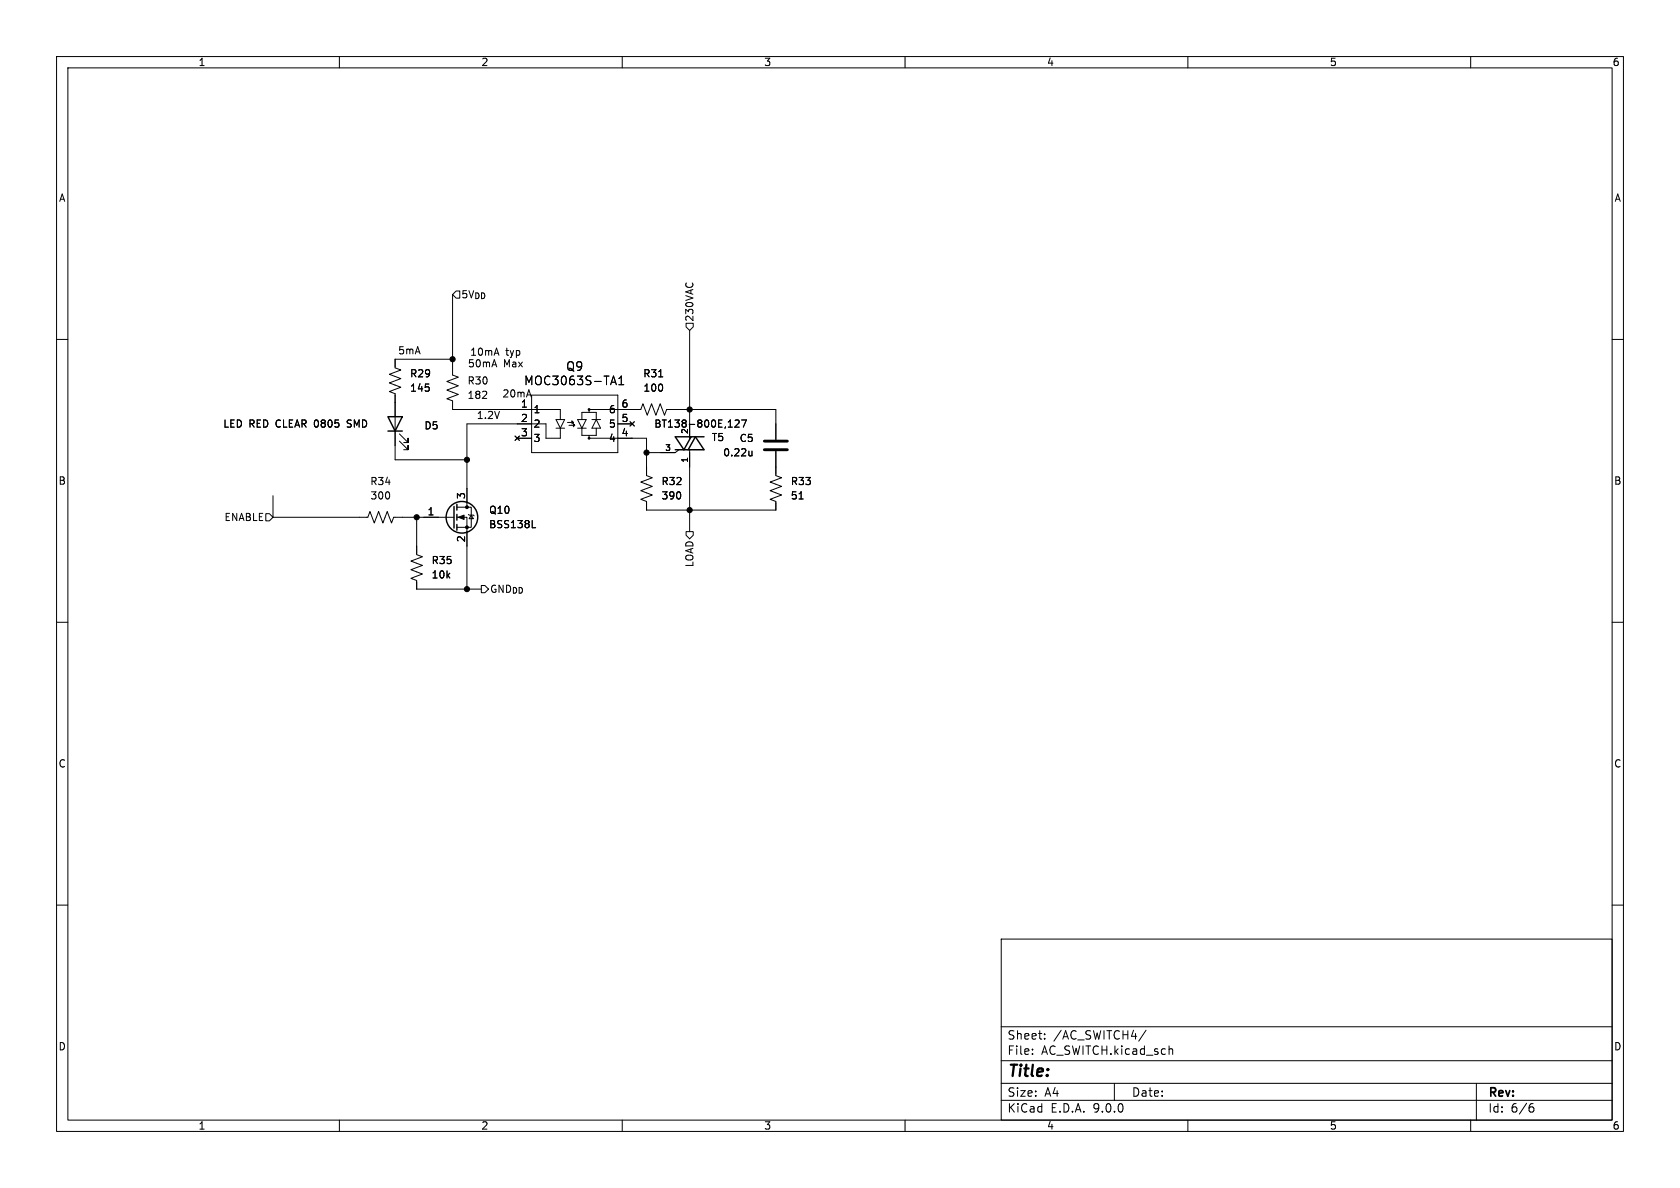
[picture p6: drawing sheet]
<svg xmlns="http://www.w3.org/2000/svg" width="297mm" height="210mm" viewBox="0 0 297 210" stroke-linecap="round" stroke-linejoin="round" font-family="sans-serif">
<g fill="none" stroke="#000" stroke-width=".18">
<path d="M10 10h277v190h-277zM12 12h273v186h-273zM60 10v2M110 10v2M160 10v2M210 10v2M260 10v2M80 52.1v14.2l1 .4-2 .7 2 .8-2 .8 2 .7-2 .8 1 .4v1.5h19.1v1.8M80.6 51.4h.7v1.3h-.7l-.6-.6zM121.3 57.2h1.3v.6l-.7 .6-.6-.6zM121.9 58.4v19.1M10 60h2"/>
<path d="M70.6 78l1.5 1.5v-.8v.8h-.7M70.6 76.7l1.5 1.5v-.7v.7h-.7M80 63.5h-10.2v1.5l1.1 .4-2.1 .8 2.1 .7-2.1 .8 2.1 .8-2.1 .7 1 .4v11.7h12.7M85.3 70.4h.7M86 69.3v.4M91.1 77.1l.7 .8M91.4 77.5h2.6M91.8 77.1l-.7 .8M94 69.9h15.2v10.1h-15.2zM98.3 74.2h1.5l-.7 1.5zM98.3 75.7h1.5M99.1 75.7v1.8h-2.6v-2.6h-14v14.8"/>
<path d="M100.3 74.7h1l-.2-.3 .2 .3-.2 .2M100.6 75.2h1l-.3-.3 .3 .3-.3 .2M102.1 74.2h1.5l-.7 1.5zM102.1 75.7h1.5M102.9 74.2v-1.3h2.5v1.3M102.9 75.7v1.3h2.5v-1.3M104.1 77v.5h10.2v6.6l1 .4-2 .7 2 .8-2 .7 2 .8-2 .8 1 .3v1.6h22.9v-1.6l-1.1-.3 2.1-.8-2.1-.8 2.1-.7-2.1-.8 2.1-.7-1-.4v-4.3M104.1 72.9v-.5h9.2l.4-1 .7 2 .8-2 .8 2 .7-2 .8 2 .4-1h19.3v5.3M104.6 74.2h1.6M105.4 74.2l.8 1.5h-1.6zM108.1 67.6h.7M108.5 66.5l.5 1.5"/>
<path d="M109.2 74.9h2.6M109.4 68h.9M109.4 66.9l.4-.4v1.5M111.4 74.5l.7 .8M112.1 74.5l-.7 .8M116.4 66.6h.8M120 79.5l-.6 .5h-5.1M121.9 79.5v14.5M130 74.4l.4-.2 .3 .4-.8 .9h.8M131.1 74.2h.8l-.5 1.3M132.9 79.7v.9M285 60h2"/>
<path d="M47 90.8h.6l.7 .6-.7 .7h-.6zM48.3 91.4h16.7l.4-1 .8 2.1 .7-2.1 .8 2.1 .8-2.1 .7 2.1 .4-1.1h10.7M48.3 87.6v3.8M73.7 91.4v6.6l1 .4-2.1 .8 2.1 .7-2.1 .8 2.1 .8-2.1 .7 1.1 .4v1.5h11.4M80.8 89.7h2.5v3.5h-2.5M80.8 91.4h1.7v12.7M82.8 90.9l.1 .2h.8l.1 .1M83.3 91.1l.4 .6h-.8zM94.1 93.3h.6M121.3 94h1.3v.6l-.7 .7-.6-.7zM132.9 80.5l-.3 .1M141.3 88.2h.7"/>
<path d="M10 110h2M85.1 103.5h.6l.7 .6-.7 .7h-.6zM285 110h2M10 160h2M177 166h108v32h-108zM285 160h2M60 198v2M110 198v2M160 198v2M177 194.5h108M177 191.5h108M177 187.5h108"/>
<path d="M177 181.5h108M182.5 186.3v.1M182.5 185.5v.1M184.7 183.6v.1M184.7 182.8v.1M197 191.5v3M202.6 182.1l-1.3 2M206.7 185.5h.5l.1 .9M210 198v2M260 198v2M261 191.5v6.5M270.6 195.7h.4l.2 .3-.1 .5-.5 .1"/>
<path d="M271 195.1l-.4 .1"/>
</g>
<g fill="none" stroke="#000" stroke-width=".25">
<path d="M68.6 73.7h2.5l-1.3 2.5zM68.6 76.2h2.5M119.4 79.5h5.1l-1.6-2.3-1.2 2.3M122.2 77.2l-1.3 2.3-1.5-2.3h5.1M80.3 89.5v3.8M80.8 89.2v1M80.8 90.9v1M80.8 92.7v1"/>
<circle cx="104.1" cy="77.5" r=".13"/>
<circle cx="104.1" cy="72.4" r=".13"/>
<circle cx="81.7" cy="91.4" r="2.79"/>
</g>
<g fill="#000" stroke="#000" stroke-width=".18">
<path d="M81 91.4l1-.3v.7z"/>
<circle cx="80" cy="63.5" r=".46"/>
<circle cx="121.9" cy="72.4" r=".46"/>
<circle cx="73.7" cy="91.4" r=".46"/>
<circle cx="82.5" cy="81.3" r=".46"/>
<circle cx="82.5" cy="93.2" r=".25"/>
<circle cx="82.5" cy="89.7" r=".25"/>
<circle cx="114.3" cy="80" r=".46"/>
<circle cx="121.9" cy="90.2" r=".46"/>
<circle cx="82.5" cy="104.1" r=".46"/>
</g>
<path d="M135.1 79.5h4.1M135.1 78h4.1" fill="none" stroke="#000" stroke-width=".51"/>
<text font-size="2.8" x="178" y="190.9">Title:</text>
<g font-size="2.1">
<text x="100" y="65.8">Q9</text>
<text x="92.6" y="68.3">MOC3063S-TA1</text>
<text x="178" y="184">Sheet:</text>
<text x="186.2" y="184">/AC_SWITCH4/</text>
<text x="178" y="186.7">File:</text>
<text x="184.1" y="186.7">AC_SWITCH.kicad_sch</text>
<text x="178" y="196.9">KiCad</text>
<text x="178" y="194.1">Size:</text>
<text x="184.7" y="194.1">A4</text>
<text x="185.7" y="196.9">E.D.A.</text>
<text x="193.3" y="196.9">9.0.0</text>
<text x="200" y="194.1">Date:</text>
<text x="263" y="194.3">Rev:</text>
<text x="263" y="196.9">Id:</text>
<text x="267.1" y="196.9">6/6</text>
</g>
<g font-size="1.8">
<text x="35" y="11.9">1</text>
<text x="85" y="11.9">2</text>
<text x="135" y="11.9">3</text>
<text x="185" y="11.9">4</text>
<text x="235" y="11.9">5</text>
<text x="285" y="11.9">6</text>
<text x="10.3" y="35.9">A</text>
<text x="285.3" y="35.9">A</text>
<text x="81.5" y="52.9">5V_{DD}</text>
<text x="122.8" y="57" transform="rotate(-90 122.8 57)">230VAC</text>
<text x="70.3" y="62.8">5mA</text>
<text x="82.6" y="65.1">50mA</text>
<text x="83" y="63.1">10mA</text>
<text x="89" y="65.1">Max</text>
<text x="89.4" y="63.1">typ</text>
<text x="72.4" y="69.4">145</text>
<text x="72.4" y="66.9">R29</text>
<text x="82.6" y="70.7">182</text>
<text x="82.6" y="68.2">R30</text>
<text x="88.7" y="70.5">20mA</text>
<text x="113.6" y="66.9">R31</text>
<text x="113.7" y="69.4">100</text>
<text x="39.4" y="75.8">LED RED CLEAR 0805</text>
<text x="61.8" y="75.8">SMD</text>
<text x="74.9" y="76.1">D5</text>
<text x="84.2" y="74.3">1.2V</text>
<text x="92" y="72.1">1</text>
<text x="92" y="74.7">2</text>
<text x="92" y="77.2">3</text>
<text x="94.2" y="73.3">1</text>
<text x="94.2" y="75.8">2</text>
<text x="107.6" y="73.3">6</text>
<text x="107.6" y="75.8">5</text>
<text x="109.8" y="72.1">6</text>
<text x="109.8" y="77.2">4</text>
<text x="109.8" y="74.7">5</text>
<text x="115.6" y="75.8">BT138-800E,127</text>
<text x="94.2" y="78.3">3</text>
<text x="107.6" y="78.3">4</text>
<text x="125.7" y="78.2">T5</text>
<text x="127.8" y="80.9">0.22u</text>
<text x="130.7" y="78.3">C5</text>
<text x="10.3" y="85.9">B</text>
<text x="65.4" y="86">R34</text>
<text x="65.4" y="88.5">300</text>
<text x="82.3" y="88.3" transform="rotate(-90 82.3 88.3)">3</text>
<text x="116.8" y="88.5">390</text>
<text x="116.8" y="86">R32</text>
<text x="139.7" y="86">R33</text>
<text x="139.7" y="88.5">51</text>
<text x="285.3" y="85.9">B</text>
<text x="39.6" y="92.3">ENABLE</text>
<text x="75.5" y="91.2">1</text>
<text x="82.3" y="96" transform="rotate(-90 82.3 96)">2</text>
<text x="86.4" y="91">Q10</text>
<text x="86.4" y="93.6">BSS138L</text>
<text x="76.2" y="99.9">R35</text>
<text x="122.8" y="100.4" transform="rotate(-90 122.8 100.4)">LOAD</text>
<text x="76.2" y="102.5">10k</text>
<text x="86.6" y="105">GND_{DD}</text>
<text x="10.3" y="135.9">C</text>
<text x="285.3" y="135.9">C</text>
<text x="10.3" y="185.9">D</text>
<text x="285.3" y="185.9">D</text>
<text x="35" y="199.9">1</text>
<text x="85" y="199.9">2</text>
<text x="135" y="199.9">3</text>
<text x="185" y="199.9">4</text>
<text x="235" y="199.9">5</text>
<text x="285" y="199.9">6</text>
</g>
<g font-size="1.4">
<text x="121.7" y="76.8" transform="rotate(-90 121.7 76.8)">2</text>
<text x="117.5" y="79.8">3</text>
<text x="121.7" y="81.9" transform="rotate(-90 121.7 81.9)">1</text>
</g>
</svg>
